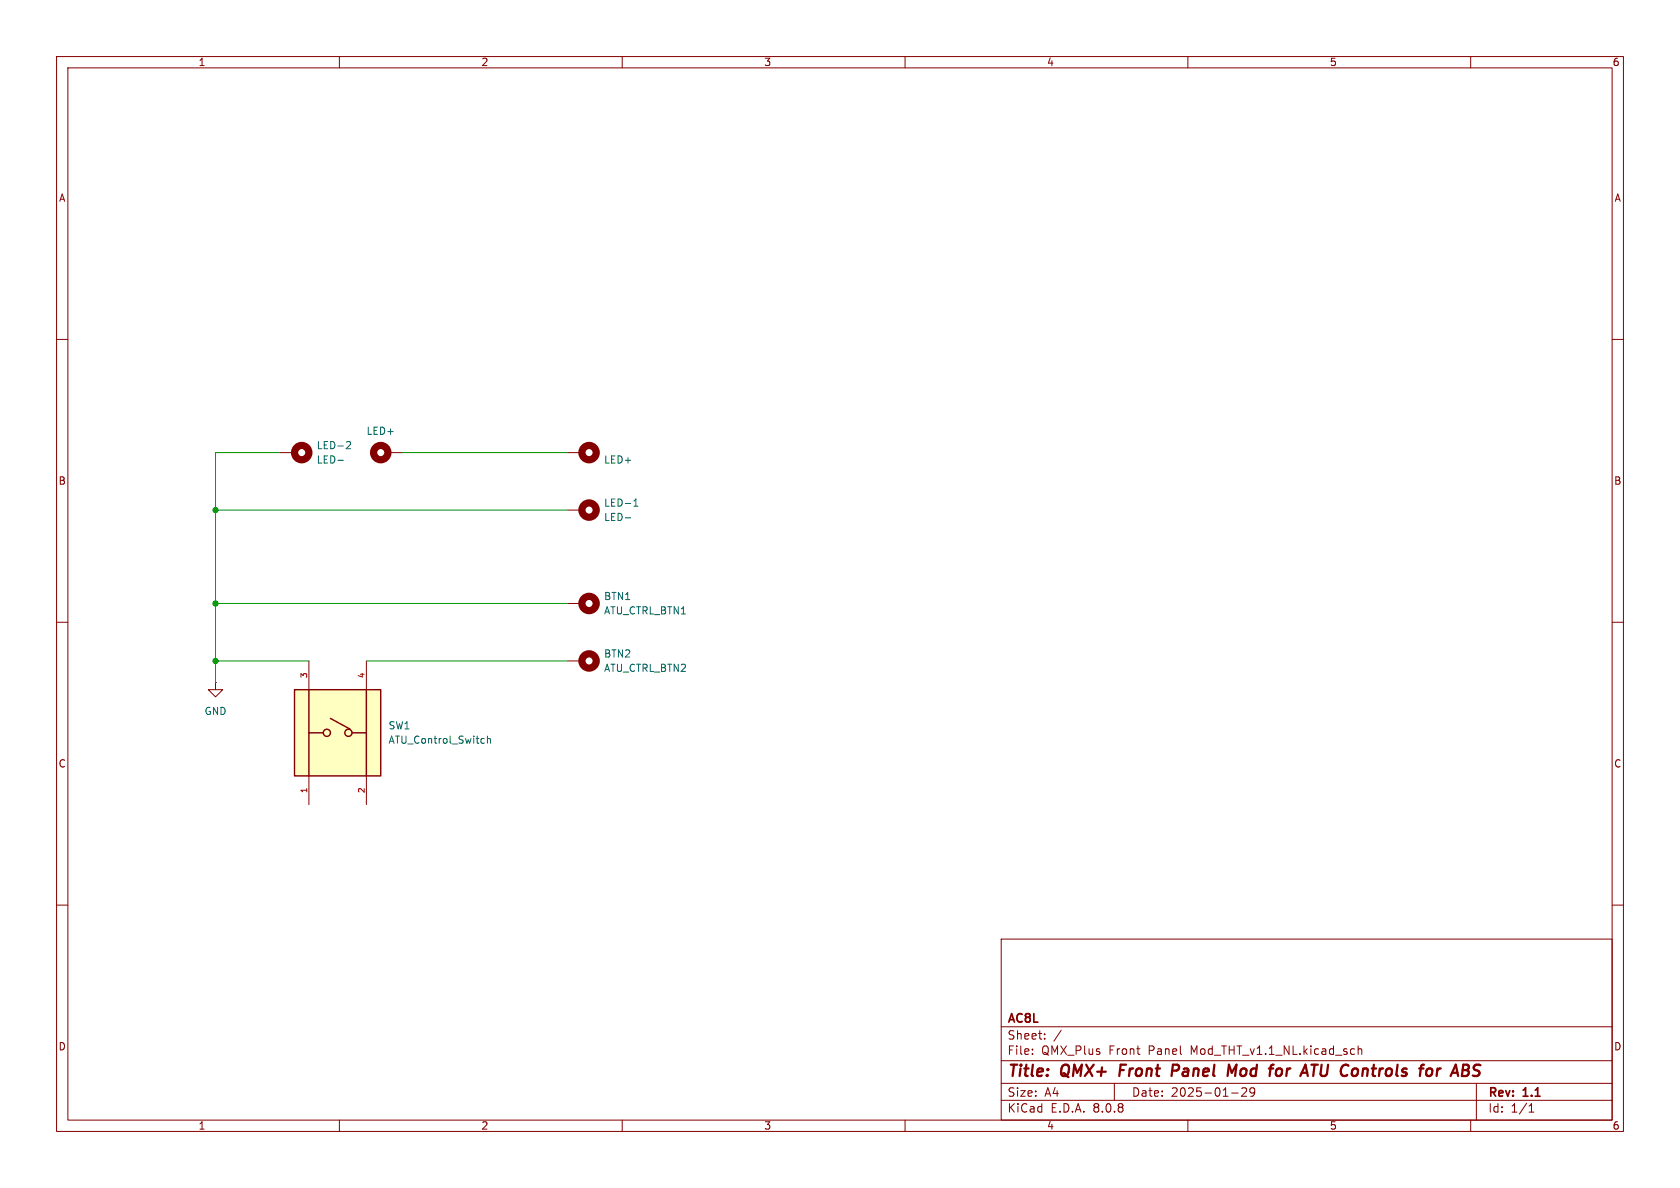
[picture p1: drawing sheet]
<svg xmlns="http://www.w3.org/2000/svg" width="297mm" height="210mm" viewBox="0 0 297 210" stroke-linecap="round" stroke-linejoin="round" font-family="sans-serif">
<g fill="none" stroke="#840000" stroke-width=".18">
<path d="M10 10h277v190h-277zM12 12h273v186h-273zM60 10v2M110 10v2M160 10v2M210 10v2M260 10v2M10 60h2M285 60h2M10 110h2M285 110h2M10 160h2"/>
<path d="M177 166h108v32h-108zM285 160h2M60 198v2M110 198v2M160 198v2M177 194.5h108M177 191.5h108M177 187.5h108M177 181.5h108M182.5 186.3v.1M182.5 185.5v.1M184.7 183.6v.1"/>
<path d="M184.7 182.8v.1M187.6 182.1l-1.3 2M197 191.5v3M210 198v2M217.7 193.2h1.2M219.5 192.4l.6-.1 .2 .1 .1 .3-.9 1.1h.9M221.8 192.9l-.3 .3h-.3l-.2-.3 .1-.5 .4-.1 .2 .1a.99 .99 0 0 1-.3 1.4h-.3M240.1 184.9v1.5M240.1 185.5l.2-.1 .4 .1v.9M260 198v2M261 191.5v6.5M270.3 196.6h.9"/>
<path d="M270.3 195.5l.4-.4v1.5"/>
</g>
<path d="M198.1 188.2l-.2 2M208.1 188.2h-.7l-.3 2M208.2 189.2l-1 .1M217.3 188.2l.5 1.4 .8-1.4-.3 2M226.3 188.9l.4 .4-.1 .5-.2 .3M231.8 188.2h1.2M254.7 188.9l-.4 .1M261.5 188.2l.2 .1" fill="none" stroke="#840000" stroke-width=".4"/>
<path d="M52.1 121.9h15.2v15.3h-15.2z" fill="#ffffc2"/>
<g fill="none" stroke="#840000" stroke-width=".25">
<path d="M52.1 121.9h15.2v15.3h-15.2zM54.6 129.5h2.5M54.6 121.9v15.3M58.4 127l3.5 1.9M62.2 129.5h2.6M64.8 121.9v15.3"/>
<circle cx="57.8" cy="129.5" r=".63"/>
<circle cx="61.6" cy="129.5" r=".63"/>
</g>
<path d="M49.5 80h2.6M68.6 80h2.5M100.3 80h2.6M100.3 90.2h2.6M54.6 116.8v5.1M64.8 116.8v5.1M100.3 106.7h2.6M100.3 116.8h2.6M38.1 120.7v1.2h1.3l-1.3 1.3-1.3-1.3h1.3M38.1 120.7h.1M54.6 137.2v5M64.8 137.2v5" fill="none" stroke="#840000" stroke-width=".18"/>
<path d="M61.4 78l.5 .1 .1 .3-.8 .9h.8M59.7 81.4h1M110.5 91.5h1M112.1 89.5h.7M112.1 88.6l.3-.4v1.3M85.5 130.5l.1 .1M85.6 131.3l-.1 .1M86.2 130.1v1.3M86.2 130.7l.2-.2 .3 .1v.8" fill="none" stroke="#006464" stroke-width=".18"/>
<g fill="none" stroke="#840000" stroke-width="1.3">
<circle cx="53.3" cy="80" r="1.27"/>
<circle cx="67.3" cy="80" r="1.27"/>
<circle cx="104.1" cy="80" r="1.27"/>
<circle cx="104.1" cy="90.2" r="1.27"/>
<circle cx="104.1" cy="106.7" r="1.27"/>
<circle cx="104.1" cy="116.8" r="1.27"/>
</g>
<path d="M38.1 90.2h62.2M49.5 80h-11.4v40.7M71.1 80h29.2M38.1 116.8h16.5M38.1 106.7h62.2M64.8 116.8h35.5" fill="none" stroke="#009600" stroke-width=".18"/>
<g fill="#009600" stroke="#009600" stroke-width=".18">
<circle cx="38.1" cy="116.8" r=".46"/>
<circle cx="38.1" cy="106.7" r=".46"/>
<circle cx="38.1" cy="90.2" r=".46"/>
</g>
<g font-size="2.8" fill="#840000">
<text x="178" y="190.9">Title:</text>
<text x="187.7" y="190.9">QMX+</text>
<text x="198.7" y="190.9">Front</text>
<text x="208.8" y="190.9">Panel</text>
<text x="219.5" y="190.9">Mod</text>
<text x="227.7" y="190.9">for</text>
<text x="234.2" y="190.9">ATU Controls</text>
<text x="256.7" y="190.9">for</text>
</g>
<g font-size="2.1" fill="#840000">
<text x="178" y="184">Sheet:</text>
<text x="178" y="181.2">AC8L</text>
<text x="178" y="186.7">File:</text>
<text x="184.1" y="186.7">QMX_Plus</text>
<text x="196.1" y="186.7">Front</text>
<text x="203.2" y="186.7">Panel</text>
<text x="210.8" y="186.7">Mod_THT_v1.1_NL.kicad_sch</text>
<text x="178" y="196.9">KiCad</text>
<text x="178" y="194.1">Size:</text>
<text x="184.7" y="194.1">A4</text>
<text x="185.7" y="196.9">E.D.A.</text>
<text x="193.3" y="196.9">8.0.8</text>
<text x="200" y="194.1">Date:</text>
<text x="207" y="194.1">2025-01-29</text>
<text x="263" y="194.3">Rev:</text>
<text x="263" y="196.9">Id:</text>
<text x="267.1" y="196.9">1/1</text>
<text x="269.4" y="194.3">1.1</text>
</g>
<g font-size="1.8" fill="#840000">
<text x="35" y="11.9">1</text>
<text x="85" y="11.9">2</text>
<text x="135" y="11.9">3</text>
<text x="185" y="11.9">4</text>
<text x="235" y="11.9">5</text>
<text x="285" y="11.9">6</text>
<text x="10.3" y="35.9">A</text>
<text x="285.3" y="35.9">A</text>
<text x="10.3" y="85.9">B</text>
<text x="285.3" y="85.9">B</text>
<text x="10.3" y="135.9">C</text>
<text x="285.3" y="135.9">C</text>
<text x="10.3" y="185.9">D</text>
<text x="285.3" y="185.9">D</text>
<text x="35" y="199.9">1</text>
<text x="85" y="199.9">2</text>
<text x="135" y="199.9">3</text>
<text x="185" y="199.9">4</text>
<text x="235" y="199.9">5</text>
<text x="285" y="199.9">6</text>
</g>
<g font-size="1.8" fill="#006464">
<text x="64.7" y="77.1">LED+</text>
<text x="55.9" y="82.1">LED-</text>
<text x="55.9" y="79.6">LED-2</text>
<text x="106.7" y="82.1">LED+</text>
<text x="106.7" y="89.8">LED-1</text>
<text x="106.7" y="92.3">LED-</text>
<text x="106.7" y="106.3">BTN1</text>
<text x="106.7" y="108.8">ATU_CTRL_BTN1</text>
<text x="106.7" y="116.4">BTN2</text>
<text x="106.7" y="119">ATU_CTRL_BTN2</text>
<text x="36.1" y="126.6">GND</text>
<text x="68.6" y="131.7">ATU_Control_Switch</text>
<text x="68.6" y="129.1">SW1</text>
</g>
<g font-size="1.4" fill="#a90000">
<text x="54.4" y="120" transform="rotate(-90 54.4 120)">3</text>
<text x="64.5" y="120" transform="rotate(-90 64.5 120)">4</text>
<text x="54.4" y="140.3" transform="rotate(-90 54.4 140.3)">1</text>
<text x="64.5" y="140.3" transform="rotate(-90 64.5 140.3)">2</text>
</g>
</svg>
